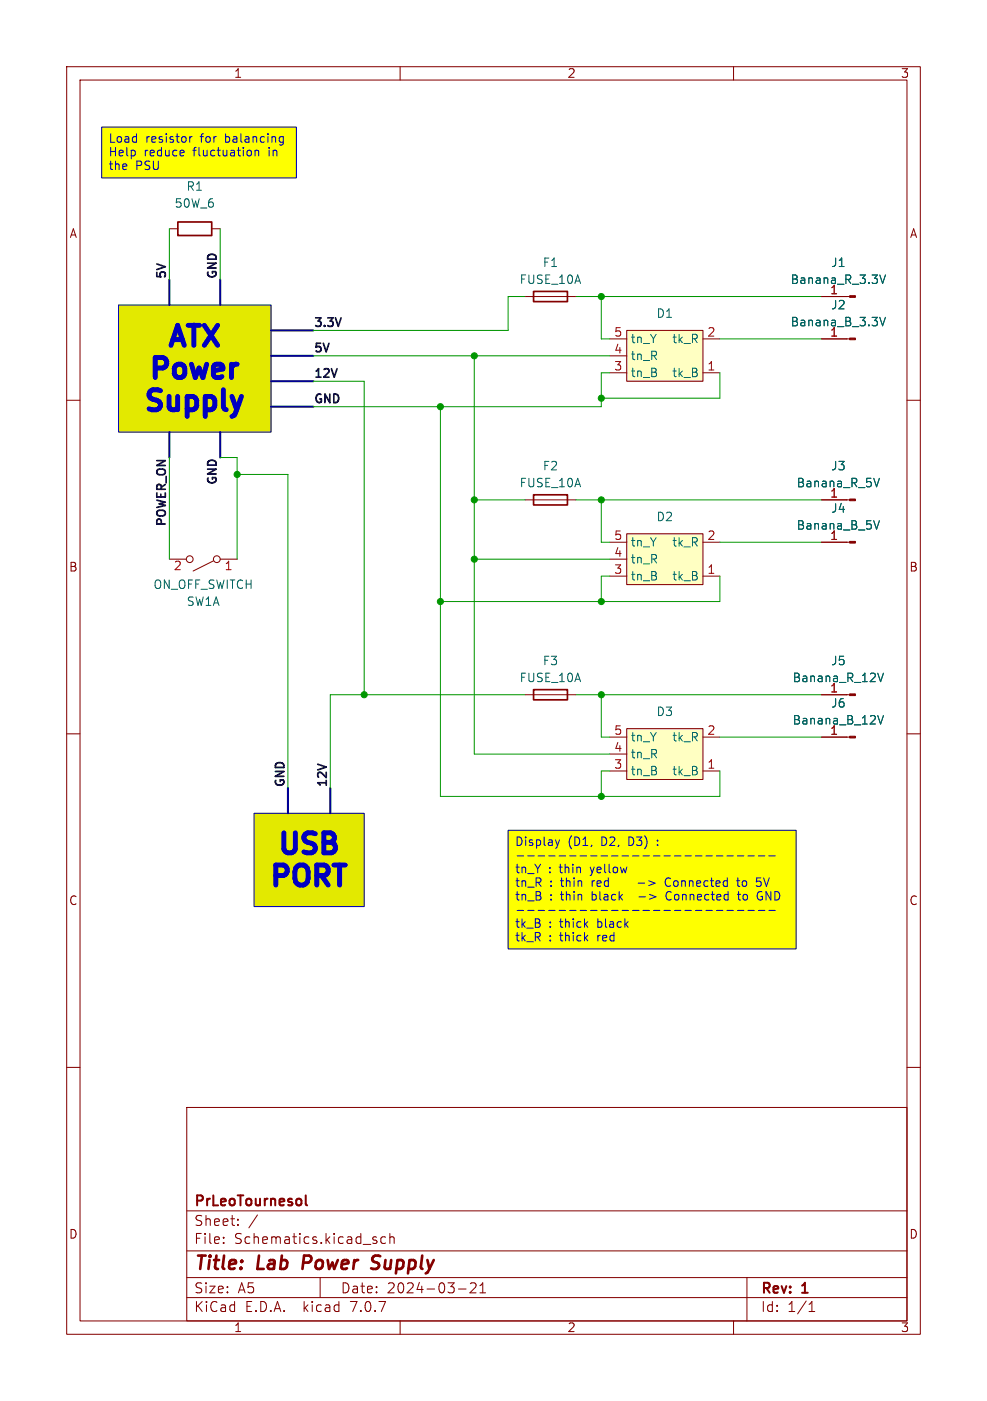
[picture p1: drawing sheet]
<svg xmlns="http://www.w3.org/2000/svg" width="148mm" height="210mm" viewBox="0 0 148 210" stroke-linecap="round" stroke-linejoin="round" font-family="sans-serif">
<g fill="none" stroke="#840000" stroke-width=".15">
<path d="M10 10h128v190h-128zM12 12h124v186h-124zM60 10v2M110 10v2M25.4 34.3h1.3M31.7 34.3h1.3M10 60h2M78.7 44.5h7.7M91.4 50.8h2.6M91.4 55.9h2.6M91.4 53.3h2.6M94 49.5h11.4v7.7h-11.4z"/>
<path d="M105.4 50.8h2.5M105.4 55.9h2.5M123.2 50.8h4.2M123.2 44.5h4.2M136 60h2M78.7 74.9h7.7M123.2 74.9h4.2M25.4 83.8h2.5M32 84.1l-3 1.5M33 83.8h2.6M91.4 86.4h2.6M91.4 81.3h2.6"/>
<path d="M91.4 83.8h2.6M94 80h11.4v7.6h-11.4zM105.4 86.4h2.5M105.4 81.3h2.5M123.2 81.3h4.2M10 110h2M78.7 104.1h7.7M91.4 115.6h2.6M91.4 110.5h2.6M91.4 113h2.6M94 109.2h11.4v7.6h-11.4zM105.4 115.6h2.5"/>
<path d="M105.4 110.5h2.5M123.2 110.5h4.2M123.2 104.1h4.2M136 110h2M10 160h2M136 160h2M28 166h108v32h-108zM28 194.5h108M28 191.5h108M28 187.5h108M28 181.5h108M33.5 186.3v.1"/>
<path d="M33.5 185.5v.1M35.7 183.6v.1M35.7 182.8v.1M38.6 182.1l-1.3 2M48 191.5v3M56.3 185.9l.2 .2-.2 .3M56.3 185.4l.2 .1M57.8 185.5l-.4-.1-.3 .3v.4l.1 .2h.6M58.5 185.5a.37 .37 0 0 1 .6 .1v.8M58.5 184.9v1.5M60 198v2M68.7 193.2h1.2"/>
<path d="M70.5 192.4l.2-.1 .5 .1a.41 .41 0 0 1 .1 .5l-.8 .9h.9M72 193.8h.8M72 192.7l.4-.4v1.5M110 198v2M112 191.5v6.5M121.3 196.6h.9M121.3 195.5l.4-.4v1.5"/>
<circle cx="28.4" cy="83.8" r=".51"/>
<circle cx="32.5" cy="83.8" r=".51"/>
</g>
<path d="M45.6 188.2l-.2 2M56.7 190a.85 .85 0 0 1-1.1 .1M56.7 188.2h-.4a.49 .49 0 0 0-.5 .4 .49 .49 0 0 0 .3 .6l.6 .2" fill="none" stroke="#840000" stroke-width=".4"/>
<path d="M45.8 179.2v1.3l.3 .2" fill="none" stroke="#840000" stroke-width=".3"/>
<g fill="#e3e900" stroke="#e3e900" stroke-width=".15">
<path d="M17.8 45.7h22.8v19.1h-22.8z"/>
<path d="M38.1 121.9h16.5v14h-16.5z"/>
</g>
<g fill="#feff00" stroke="#feff00" stroke-width=".15">
<path d="M76.2 124.5h43.2v17.7h-43.2z"/>
<path d="M15.2 19.1h29.2v7.6h-29.2z"/>
</g>
<g fill="#840000" stroke="#840000" stroke-width=".15">
<path d="M127.4 74.8h.9v.3h-.9z"/>
<path d="M127.4 110.4h.9v.2h-.9z"/>
<path d="M127.4 104h.9v.3h-.9z"/>
<path d="M127.4 50.7h.9v.2h-.9z"/>
<path d="M127.4 44.3h.9v.3h-.9z"/>
<path d="M127.4 81.2h.9v.2h-.9z"/>
</g>
<path d="M131.9 47.6l.5 1.2 .4-1.2M131.9 41.2l.5 1.3 .4-1.3M131 78l.4 1.3 .5-1.3M131.9 71.7l-.5 1.3M131.6 107.3l.4 1.2 .5-1.2M131.6 100.9l.4 1.3 .5-1.3" fill="none" stroke="#006464" stroke-width=".15"/>
<g fill="#ffffc2" stroke="#ffffc2" stroke-width=".15">
<path d="M94 109.2h11.4v7.6h-11.4z"/>
<path d="M94 80h11.4v7.6h-11.4z"/>
<path d="M94 49.5h11.4v7.7h-11.4z"/>
</g>
<path d="M26.7 33.3h5v2h-5zM80 43.7h5.1v1.5h-5.1zM80 74.2h5.1v1.5h-5.1zM80 103.4h5.1v1.5h-5.1z" fill="none" stroke="#840000" stroke-width=".25"/>
<g fill="none" stroke="#0000c2" stroke-width=".15">
<path d="M15.2 19.1h29.2v7.6h-29.2zM27.5 22.6l.1 .2-.6 .1M28.4 20.5v.8M28.8 20.5h-.2l-.2 .2M37.6 22.6v.6M38.2 22.5v.9M38.8 22.7v.7M42.1 20.5h.4M42.5 20.5v1l-.1 .2h-.3M42.5 21.3h-.4M17.8 45.7h22.8v19.1h-22.8zM38.1 121.9h16.5v14h-16.5z"/>
<path d="M76.2 124.5h43.2v17.7h-43.2zM77.6 128.3h.9M77.6 136.5h.9M79.1 128.3h1M79.1 136.5h1M80.7 128.3h1M80.7 136.5h1M82.3 128.3h.9M82.3 136.5h.9M83.3 125.9l.3 .8M83.6 126.7l-.1 .3M83.8 128.3h1"/>
<path d="M83.8 136.5h1M83.9 125.9l-.3 .8M85.4 128.3h1M85.4 136.5h1M87 128.3h1M87 136.5h1M88.6 128.3h.9M88.6 136.5h.9M90.1 128.3h1M90.1 136.5h1M91.7 128.3h1M91.7 136.5h1"/>
<path d="M93.3 128.3h.9M93.3 136.5h.9M94.9 128.3h.9M94.9 136.5h.9M95.7 132.4h1M95.8 134.4h1M96.4 128.3h1M96.4 136.5h1M98 128.3h1M98 136.5h1M98.6 126.6v.1M98.6 125.9v.2"/>
<path d="M99.6 128.3h.9M99.6 136.5h.9M100.3 133.6a.68 .68 0 0 0-.4 .7 .68 .68 0 0 0 .4 .6M100.5 131.7a.51 .51 0 0 0-.6 0 .51 .51 0 0 0-.2 .6 .48 .48 0 0 0 .3 .5 .48 .48 0 0 0 .5-.1M101.1 128.3h1M101.1 136.5h1M102.7 128.3h1M102.7 136.5h1M104.3 128.3h1M104.3 136.5h1M105.9 128.3h.9M105.9 136.5h.9"/>
<path d="M107.4 128.3h1M107.4 136.5h1M109 128.3h1M109 136.5h1M110.5 132h.4M110.6 134.1h.5M110.6 128.3h.9M110.6 136.5h.9M110.6 131.6v1.1l.3 .2M110.8 133.6v1.1l.3 .2M111.5 132l-.2 .3v.3l.2 .3M112.1 128.3h1"/>
<path d="M112.1 136.5h1M113.7 128.3h1M113.7 136.5h1M114 133.6l.3 .1M114.1 134.4h.2M114.1 132.2v.5M114.3 134.8l-.2 .1h-.3M114.5 131.6l.4 1.3M115.3 128.3h1M115.3 136.5h1"/>
</g>
<path d="M25.4 41.9v3.8M33 41.9v3.8M40.6 49.5h6.4M40.6 57.2h6.4M40.6 53.3h6.4M25.4 64.8v3.8M33 64.8v3.8M40.6 61h6.4M43.2 118.1v3.8M49.5 118.1v3.8" fill="none" stroke="#000084" stroke-width=".3"/>
<g fill="none" stroke="#009600" stroke-width=".15">
<path d="M25.4 34.3v7.6M33 34.3v7.6M47 57.2h7.6v46.9M47 53.3h44.4M71.1 53.3v59.7h20.3M78.7 44.5h-2.5v5h-29.2M86.4 44.5h36.8M90.2 44.5v6.3h1.2M91.4 55.9h-1.2v5.1h-43.2M107.9 50.8h15.3M107.9 55.9v3.8h-17.7M25.4 68.6v15.2"/>
<path d="M33 68.6h2.6v15.2M35.6 71.1h7.6v47M66 61v58.4h41.9v-3.8M71.1 74.9h7.6M86.4 74.9h36.8M90.2 74.9v6.4h1.2M71.1 83.8h20.3M91.4 86.4h-1.2v3.8M107.9 86.4v3.8h-41.9M107.9 81.3h15.3M78.7 104.1h-29.2v14M86.4 104.1h36.8"/>
<path d="M90.2 104.1v6.4h1.2M91.4 115.6h-1.2v3.8M107.9 110.5h15.3"/>
</g>
<g fill="#009600" stroke="#009600" stroke-width=".15">
<circle cx="90.2" cy="104.1" r=".46"/>
<circle cx="90.2" cy="119.4" r=".46"/>
<circle cx="54.6" cy="104.1" r=".46"/>
<circle cx="35.6" cy="71.1" r=".46"/>
<circle cx="66" cy="61" r=".46"/>
<circle cx="66" cy="90.2" r=".46"/>
<circle cx="71.1" cy="83.8" r=".46"/>
<circle cx="71.1" cy="74.9" r=".46"/>
<circle cx="90.2" cy="90.2" r=".46"/>
<circle cx="71.1" cy="53.3" r=".46"/>
<circle cx="90.2" cy="74.9" r=".46"/>
<circle cx="90.2" cy="59.7" r=".46"/>
<circle cx="90.2" cy="44.5" r=".46"/>
</g>
<g font-size="4.2" fill="#0000c2">
<text x="24.5" y="53">ATX</text>
<text x="21.7" y="57.9">Power</text>
<text x="21" y="62.7">Supply</text>
<text x="41" y="129.1">USB</text>
<text x="39.8" y="133.9">PORT</text>
</g>
<g font-size="2.8" fill="#840000">
<text x="29" y="190.9">Title:</text>
<text x="38.7" y="190.9">Lab</text>
<text x="46.2" y="190.9">Power</text>
<text x="57.4" y="190.9">Supply</text>
</g>
<g font-size="2.1" fill="#840000">
<text x="29" y="184">Sheet:</text>
<text x="29" y="181.2">PrLeoTournesol</text>
<text x="29" y="186.7">File:</text>
<text x="35.1" y="186.7">Schematics.kicad_sch</text>
<text x="29" y="196.9">KiCad</text>
<text x="29" y="194.1">Size:</text>
<text x="35.7" y="194.1">A5</text>
<text x="36.7" y="196.9">E.D.A.</text>
<text x="45.6" y="196.9">kicad</text>
<text x="51" y="194.1">Date:</text>
<text x="52.8" y="196.9">7.0.7</text>
<text x="58" y="194.1">2024-03-21</text>
<text x="114" y="194.3">Rev:</text>
<text x="114" y="196.9">Id:</text>
<text x="118.1" y="196.9">1/1</text>
<text x="120.4" y="194.3">1</text>
</g>
<g font-size="1.8" fill="#840000">
<text x="35" y="11.9">1</text>
<text x="85" y="11.9">2</text>
<text x="135" y="11.9">3</text>
<text x="10.3" y="35.9">A</text>
<text x="136.3" y="35.9">A</text>
<text x="10.3" y="85.9">B</text>
<text x="136.3" y="85.9">B</text>
<text x="10.3" y="135.9">C</text>
<text x="136.3" y="135.9">C</text>
<text x="10.3" y="185.9">D</text>
<text x="136.3" y="185.9">D</text>
<text x="35" y="199.9">1</text>
<text x="85" y="199.9">2</text>
<text x="135" y="199.9">3</text>
</g>
<g font-size="1.8" fill="#0000c2">
<text x="16.2" y="21.7">Load</text>
<text x="16.2" y="23.8">Help</text>
<text x="21.6" y="23.8">reduce</text>
<text x="21.8" y="21.7">resistor</text>
<text x="29.1" y="23.8">fluctuation</text>
<text x="30.2" y="21.7">for</text>
<text x="34" y="21.7">balancing</text>
<text x="40.6" y="23.8">in</text>
<text x="16.2" y="25.8">the</text>
<text x="20.3" y="25.8">PSU</text>
<text x="77.2" y="127.1">Display</text>
<text x="77.2" y="131.2">tn_Y</text>
<text x="82.3" y="131.2">:</text>
<text x="84" y="131.2">thin</text>
<text x="85.2" y="127.1">(D1,</text>
<text x="88.8" y="131.2">yellow</text>
<text x="90.3" y="127.1">D2,</text>
<text x="94.5" y="127.1">D3)</text>
<text x="77.2" y="133.3">tn_R</text>
<text x="77.2" y="135.3">tn_B</text>
<text x="82.4" y="133.3">:</text>
<text x="82.4" y="135.3">:</text>
<text x="84.2" y="133.3">thin</text>
<text x="84.2" y="135.3">thin</text>
<text x="89" y="133.3">red</text>
<text x="89" y="135.3">black</text>
<text x="96.4" y="135.3">-&gt;</text>
<text x="96.7" y="133.3">-&gt;</text>
<text x="100.7" y="135.3">Connected</text>
<text x="101" y="133.3">Connected</text>
<text x="111.8" y="135.3">to</text>
<text x="112.1" y="133.3">to</text>
<text x="114.8" y="135.3">GND</text>
<text x="115.1" y="133.3">5V</text>
<text x="77.2" y="139.4">tk_B</text>
<text x="77.2" y="141.5">tk_R</text>
<text x="82.3" y="139.4">:</text>
<text x="82.3" y="141.5">:</text>
<text x="84.1" y="139.4">thick</text>
<text x="84.1" y="141.5">thick</text>
<text x="89.9" y="139.4">black</text>
<text x="89.9" y="141.5">red</text>
</g>
<g font-size="1.8" fill="#006464">
<text x="27.9" y="28.8">R1</text>
<text x="26.1" y="31.3">50W_6</text>
<text x="81.3" y="40.2">F1</text>
<text x="124.5" y="40.2">J1</text>
<text x="77.8" y="42.8">FUSE_10A</text>
<text x="98.4" y="47.9">D1</text>
<text x="118.5" y="42.8">Banana_R_3.3V</text>
<text x="124.5" y="46.6">J2</text>
<text x="94.5" y="51.7">tn_Y</text>
<text x="100.7" y="51.7">tk_R</text>
<text x="118.5" y="49.1">Banana_B_3.3V</text>
<text x="94.5" y="56.7">tn_B</text>
<text x="94.5" y="54.2">tn_R</text>
<text x="100.7" y="56.7">tk_B</text>
<text x="81.3" y="70.7">F2</text>
<text x="124.5" y="70.7">J3</text>
<text x="77.8" y="73.3">FUSE_10A</text>
<text x="119.4" y="73.3">Banana_R_5V</text>
<text x="124.5" y="77.1">J4</text>
<text x="94.5" y="82.1">tn_Y</text>
<text x="98.4" y="78.3">D2</text>
<text x="100.7" y="82.1">tk_R</text>
<text x="119.4" y="79.6">Banana_B_5V</text>
<text x="22.9" y="88.5">ON_OFF_SWITCH</text>
<text x="94.5" y="87.2">tn_B</text>
<text x="94.5" y="84.7">tn_R</text>
<text x="100.7" y="87.2">tk_B</text>
<text x="27.9" y="91">SW1A</text>
<text x="81.3" y="99.9">F3</text>
<text x="124.5" y="99.9">J5</text>
<text x="77.8" y="102.5">FUSE_10A</text>
<text x="98.4" y="107.5">D3</text>
<text x="118.8" y="102.5">Banana_R_12V</text>
<text x="124.5" y="106.3">J6</text>
<text x="94.5" y="113.9">tn_R</text>
<text x="94.5" y="111.4">tn_Y</text>
<text x="100.7" y="111.4">tk_R</text>
<text x="118.8" y="108.8">Banana_B_12V</text>
<text x="94.5" y="116.4">tn_B</text>
<text x="100.7" y="116.4">tk_B</text>
</g>
<g font-size="1.8" fill="#0f0f0f">
<text x="25" y="41.9" transform="rotate(-90 25 41.9)">5V</text>
<text x="32.6" y="41.9" transform="rotate(-90 32.6 41.9)">GND</text>
<text x="47" y="49.1">3.3V</text>
<text x="47" y="52.9">5V</text>
<text x="47" y="56.7">12V</text>
<text x="47" y="60.5">GND</text>
<text x="32.6" y="73" transform="rotate(-90 32.6 73)">GND</text>
<text x="25" y="79.2" transform="rotate(-90 25 79.2)">POWER_ON</text>
<text x="42.7" y="118.1" transform="rotate(-90 42.7 118.1)">GND</text>
<text x="49.1" y="118.1" transform="rotate(-90 49.1 118.1)">12V</text>
</g>
<g font-size="1.8" fill="#a90000">
<text x="124.4" y="44.2">1</text>
<text x="92" y="53.1">4</text>
<text x="92" y="50.5">5</text>
<text x="106" y="50.5">2</text>
<text x="124.4" y="50.5">1</text>
<text x="92" y="55.6">3</text>
<text x="106" y="55.6">1</text>
<text x="124.4" y="74.7">1</text>
<text x="92" y="83.6">4</text>
<text x="92" y="81">5</text>
<text x="106" y="81">2</text>
<text x="124.4" y="81">1</text>
<text x="26" y="85.8">2</text>
<text x="33.6" y="85.8">1</text>
<text x="92" y="86.1">3</text>
<text x="106" y="86.1">1</text>
<text x="124.4" y="103.9">1</text>
<text x="92" y="112.8">4</text>
<text x="92" y="110.2">5</text>
<text x="106" y="110.2">2</text>
<text x="124.4" y="110.2">1</text>
<text x="92" y="115.3">3</text>
<text x="106" y="115.3">1</text>
</g>
</svg>
